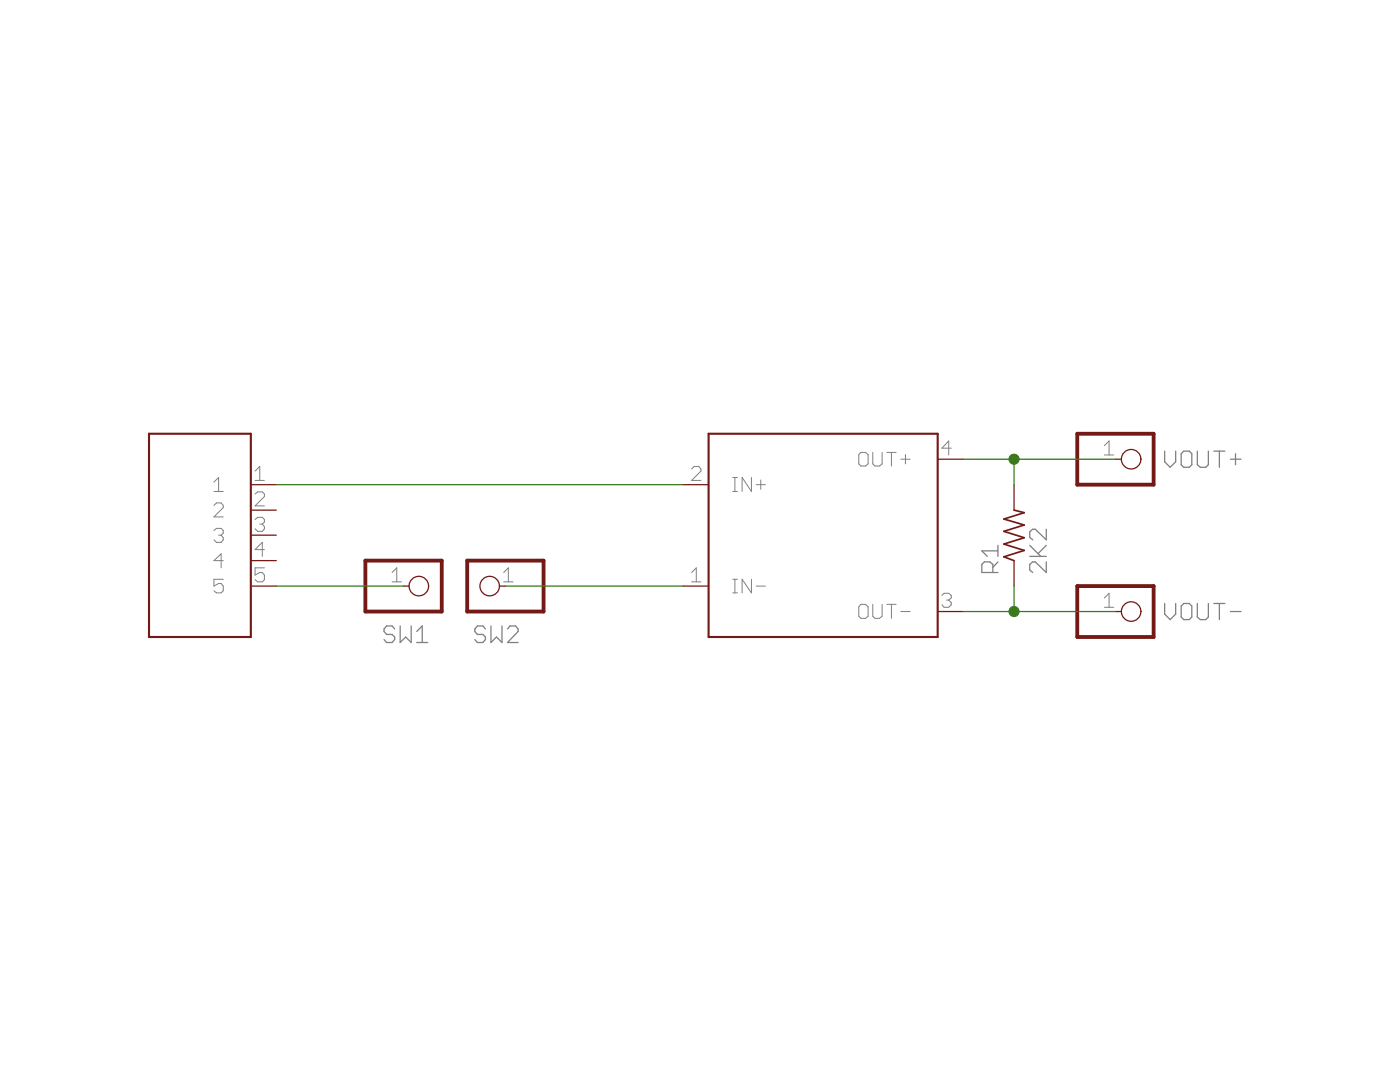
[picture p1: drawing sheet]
<?xml version="1.0" encoding="utf-8"?>
<!DOCTYPE eagle SYSTEM "eagle.dtd">
<eagle version="6.5.0">
<drawing>
<settings>
<setting alwaysvectorfont="yes"/>
<setting verticaltext="up"/>
</settings>
<grid distance="0.1" unitdist="inch" unit="inch" style="lines" multiple="1" display="no" altdistance="0.01" altunitdist="inch" altunit="inch"/>
<schematic xreflabel="%F%N/%S.%C%R" xrefpart="/%S.%C%R">
<libraries>
<library name="microscope_pcb">
<symbols>
<symbol name="DC_DC">
<wire x1="-15.24" y1="10.16" x2="-15.24" y2="-10.16" width="0.254" layer="94"/>
<wire x1="-15.24" y1="-10.16" x2="7.62" y2="-10.16" width="0.254" layer="94"/>
<wire x1="7.62" y1="-10.16" x2="7.62" y2="10.16" width="0.254" layer="94"/>
<wire x1="7.62" y1="10.16" x2="-15.24" y2="10.16" width="0.254" layer="94"/>
<pin name="IN+" x="-17.78" y="5.08" length="short"/>
<pin name="IN-" x="-17.78" y="-5.08" length="short"/>
<pin name="OUT+" x="10.16" y="7.62" length="short" rot="R180"/>
<pin name="OUT-" x="10.16" y="-7.62" length="short" rot="R180"/>
</symbol>
<symbol name="PINHD1">
<wire x1="-6.35" y1="-2.54" x2="1.27" y2="-2.54" width="0.4064" layer="94"/>
<wire x1="1.27" y1="-2.54" x2="1.27" y2="2.54" width="0.4064" layer="94"/>
<wire x1="1.27" y1="2.54" x2="-6.35" y2="2.54" width="0.4064" layer="94"/>
<wire x1="-6.35" y1="2.54" x2="-6.35" y2="-2.54" width="0.4064" layer="94"/>
<pin name="1" x="-2.54" y="0" visible="pad" length="short" direction="pas" function="dot"/>
<text x="-6.35" y="3.175" size="1.778" layer="95">&gt;NAME</text>
<text x="-6.35" y="-5.08" size="1.778" layer="96">&gt;VALUE</text>
</symbol>
<symbol name="R-US">
<wire x1="-2.54" y1="0" x2="-2.159" y2="1.016" width="0.2032" layer="94"/>
<wire x1="-2.159" y1="1.016" x2="-1.524" y2="-1.016" width="0.2032" layer="94"/>
<wire x1="-1.524" y1="-1.016" x2="-0.889" y2="1.016" width="0.2032" layer="94"/>
<wire x1="-0.889" y1="1.016" x2="-0.254" y2="-1.016" width="0.2032" layer="94"/>
<wire x1="-0.254" y1="-1.016" x2="0.381" y2="1.016" width="0.2032" layer="94"/>
<wire x1="0.381" y1="1.016" x2="1.016" y2="-1.016" width="0.2032" layer="94"/>
<wire x1="1.016" y1="-1.016" x2="1.651" y2="1.016" width="0.2032" layer="94"/>
<wire x1="1.651" y1="1.016" x2="2.286" y2="-1.016" width="0.2032" layer="94"/>
<wire x1="2.286" y1="-1.016" x2="2.54" y2="0" width="0.2032" layer="94"/>
<pin name="1" x="-5.08" y="0" visible="off" length="short" direction="pas" swaplevel="1"/>
<pin name="2" x="5.08" y="0" visible="off" length="short" direction="pas" swaplevel="1" rot="R180"/>
<text x="-3.81" y="1.4986" size="1.778" layer="95">&gt;NAME</text>
<text x="-3.81" y="-3.302" size="1.778" layer="96">&gt;VALUE</text>
</symbol>
<symbol name="USB_CONNECTOR">
<wire x1="5.08" y1="10.16" x2="5.08" y2="-10.16" width="0.254" layer="94"/>
<wire x1="5.08" y1="-10.16" x2="-5.08" y2="-10.16" width="0.254" layer="94"/>
<wire x1="-5.08" y1="-10.16" x2="-5.08" y2="10.16" width="0.254" layer="94"/>
<wire x1="-5.08" y1="10.16" x2="5.08" y2="10.16" width="0.254" layer="94"/>
<pin name="1" x="7.62" y="5.08" length="short" rot="R180"/>
<pin name="2" x="7.62" y="2.54" length="short" rot="R180"/>
<pin name="3" x="7.62" y="0" length="short" rot="R180"/>
<pin name="4" x="7.62" y="-2.54" length="short" rot="R180"/>
<pin name="5" x="7.62" y="-5.08" length="short" rot="R180"/>
</symbol>
</symbols>
<devicesets>
<deviceset name="DC_DC">
<gates>
<gate name="G$1" symbol="DC_DC" x="5.08" y="0"/>
</gates>
<devices>
<device name="" package="DC_DC">
<connects>
<connect gate="G$1" pin="IN+" pad="2"/>
<connect gate="G$1" pin="IN-" pad="1"/>
<connect gate="G$1" pin="OUT+" pad="4"/>
<connect gate="G$1" pin="OUT-" pad="3"/>
</connects>
<technologies>
<technology name=""/>
</technologies>
</device>
</devices>
</deviceset>
<deviceset name="PINHD-1X1" prefix="JP" uservalue="yes">
<gates>
<gate name="G$1" symbol="PINHD1" x="0" y="0"/>
</gates>
<devices>
<device name="" package="1X01">
<connects>
<connect gate="G$1" pin="1" pad="1"/>
</connects>
<technologies>
<technology name=""/>
</technologies>
</device>
</devices>
</deviceset>
<deviceset name="R-US_" prefix="R" uservalue="yes">
<gates>
<gate name="G$1" symbol="R-US" x="0" y="0"/>
</gates>
<devices>
<device name="R0805" package="R0805">
<connects>
<connect gate="G$1" pin="1" pad="1"/>
<connect gate="G$1" pin="2" pad="2"/>
</connects>
<technologies>
<technology name=""/>
</technologies>
</device>
</devices>
</deviceset>
<deviceset name="USB_CONNECTOR">
<gates>
<gate name="G$1" symbol="USB_CONNECTOR" x="5.08" y="-5.08"/>
</gates>
<devices>
<device name="" package="USB_CONNECTOR">
<connects>
<connect gate="G$1" pin="1" pad="1"/>
<connect gate="G$1" pin="2" pad="2"/>
<connect gate="G$1" pin="3" pad="3"/>
<connect gate="G$1" pin="4" pad="4"/>
<connect gate="G$1" pin="5" pad="5"/>
</connects>
<technologies>
<technology name=""/>
</technologies>
</device>
</devices>
</deviceset>
</devicesets>
</library>
</libraries>
<attributes>
</attributes>
<variantdefs>
</variantdefs>
<classes>
<class number="0" name="default" width="0" drill="0">
</class>
</classes>
<parts>
<part name="U$1" library="microscope_pcb" deviceset="DC_DC" device=""/>
<part name="VOUT+" library="microscope_pcb" deviceset="PINHD-1X1" device=""/>
<part name="VOUT-" library="microscope_pcb" deviceset="PINHD-1X1" device=""/>
<part name="U$2" library="microscope_pcb" deviceset="USB_CONNECTOR" device=""/>
<part name="R1" library="microscope_pcb" deviceset="R-US_" device="R0805" value="2K2"/>
<part name="SW1" library="microscope_pcb" deviceset="PINHD-1X1" device=""/>
<part name="SW2" library="microscope_pcb" deviceset="PINHD-1X1" device=""/>
</parts>
<sheets>
<sheet>
<plain>
</plain>
<instances>
<instance part="U$1" gate="G$1" x="96.52" y="53.34"/>
<instance part="VOUT+" gate="G$1" x="124.46" y="60.96" smashed="yes">
<attribute name="NAME" x="126.746" y="60.071" size="1.778" layer="95"/>
<attribute name="VALUE" x="118.11" y="55.88" size="1.778" layer="96"/>
</instance>
<instance part="VOUT-" gate="G$1" x="124.46" y="45.72" smashed="yes">
<attribute name="NAME" x="126.746" y="44.831" size="1.778" layer="95"/>
<attribute name="VALUE" x="118.11" y="40.64" size="1.778" layer="96"/>
</instance>
<instance part="U$2" gate="G$1" x="30.48" y="53.34"/>
<instance part="R1" gate="G$1" x="111.76" y="53.34" rot="R90"/>
<instance part="SW1" gate="G$1" x="53.34" y="48.26" smashed="yes">
<attribute name="NAME" x="48.768" y="42.545" size="1.778" layer="95"/>
<attribute name="VALUE" x="46.99" y="43.18" size="1.778" layer="96"/>
</instance>
<instance part="SW2" gate="G$1" x="58.42" y="48.26" smashed="yes" rot="R180">
<attribute name="NAME" x="62.738" y="44.323" size="1.778" layer="95" rot="R180"/>
<attribute name="VALUE" x="64.77" y="53.34" size="1.778" layer="96" rot="R180"/>
</instance>
</instances>
<busses>
</busses>
<nets>
<net name="N$1" class="0">
<segment>
<pinref part="U$1" gate="G$1" pin="OUT+"/>
<pinref part="VOUT+" gate="G$1" pin="1"/>
<wire x1="106.68" y1="60.96" x2="111.76" y2="60.96" width="0.1524" layer="91"/>
<pinref part="R1" gate="G$1" pin="2"/>
<wire x1="111.76" y1="60.96" x2="121.92" y2="60.96" width="0.1524" layer="91"/>
<wire x1="111.76" y1="58.42" x2="111.76" y2="60.96" width="0.1524" layer="91"/>
<junction x="111.76" y="60.96"/>
</segment>
</net>
<net name="N$2" class="0">
<segment>
<pinref part="U$1" gate="G$1" pin="OUT-"/>
<pinref part="VOUT-" gate="G$1" pin="1"/>
<wire x1="106.68" y1="45.72" x2="111.76" y2="45.72" width="0.1524" layer="91"/>
<pinref part="R1" gate="G$1" pin="1"/>
<wire x1="111.76" y1="45.72" x2="121.92" y2="45.72" width="0.1524" layer="91"/>
<wire x1="111.76" y1="48.26" x2="111.76" y2="45.72" width="0.1524" layer="91"/>
<junction x="111.76" y="45.72"/>
</segment>
</net>
<net name="N$3" class="0">
<segment>
<wire x1="38.1" y1="58.42" x2="78.74" y2="58.42" width="0.1524" layer="91"/>
<pinref part="U$1" gate="G$1" pin="IN+"/>
<pinref part="U$2" gate="G$1" pin="1"/>
</segment>
</net>
<net name="N$4" class="0">
<segment>
<pinref part="U$2" gate="G$1" pin="5"/>
<pinref part="SW1" gate="G$1" pin="1"/>
<wire x1="38.1" y1="48.26" x2="50.8" y2="48.26" width="0.1524" layer="91"/>
</segment>
</net>
<net name="N$5" class="0">
<segment>
<pinref part="SW2" gate="G$1" pin="1"/>
<pinref part="U$1" gate="G$1" pin="IN-"/>
<wire x1="60.96" y1="48.26" x2="78.74" y2="48.26" width="0.1524" layer="91"/>
</segment>
</net>
</nets>
</sheet>
</sheets>
<errors>
<approved hash="113,1,126.563,60.96,VOUT+,,,,,"/>
<approved hash="113,1,126.563,45.72,VOUT-,,,,,"/>
<approved hash="113,1,53.8061,48.26,SW1,,,,,"/>
<approved hash="113,1,57.9539,48.26,SW2,,,,,"/>
</errors>
</schematic>
</drawing>
</eagle>
